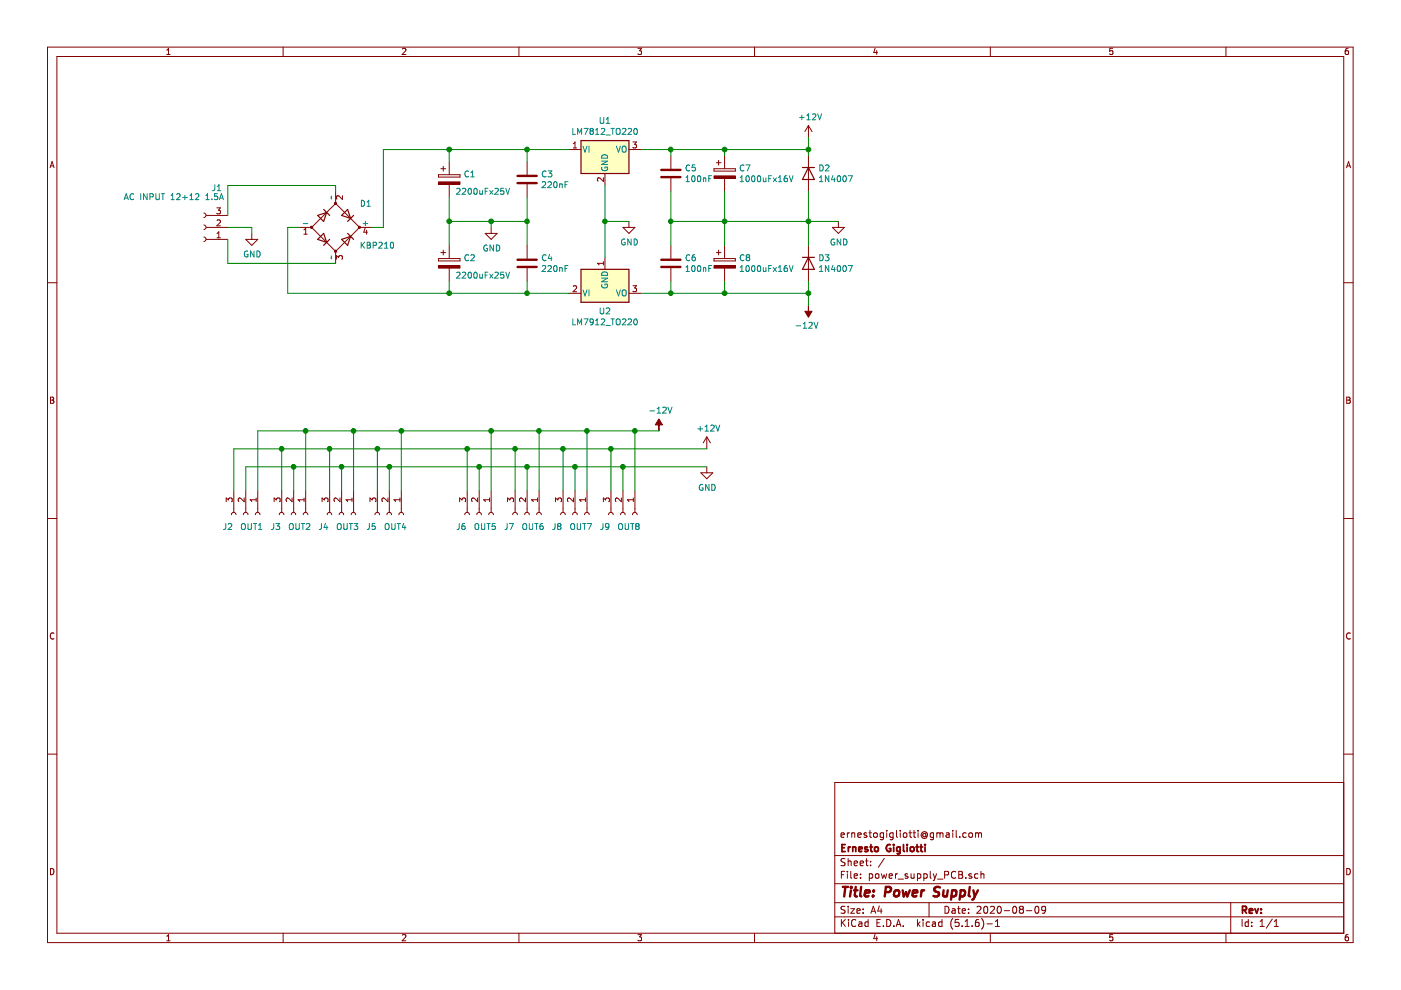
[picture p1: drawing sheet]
EESchema Schematic File Version 4
EELAYER 30 0
EELAYER END
$Descr A4 11693 8268
encoding utf-8
Sheet 1 1
Title "Power Supply"
Date "2020-08-09"
Rev ""
Comp "Ernesto Gigliotti"
Comment1 "ernestogigliotti@gmail.com"
Comment2 ""
Comment3 ""
Comment4 ""
$EndDescr
$Comp
L Regulator_Linear:LM7812_TO220 U1
U 1 1
P 5050 1250
F 0 "U1" H 5050 1492 50  0000 C CNN
F 1 "LM7812_TO220" H 5050 1401 50  0000 C CNN
F 2 "Package_TO_SOT_THT:TO-220-3_Vertical" H 5050 1475 50  0001 C CIN
F 3 "http://www.fairchildsemi.com/ds/LM/LM7805.pdf" H 5050 1200 50  0001 C CNN
	1    5050 1250
	1    0    0    -1  
$EndComp
$Comp
L Regulator_Linear:LM7912_TO220 U2
U 1 1
P 5050 2450
F 0 "U2" H 5050 2301 50  0000 C CNN
F 1 "LM7912_TO220" H 5050 2210 50  0000 C CNN
F 2 "Package_TO_SOT_THT:TO-220-3_Vertical" H 5050 2250 50  0001 C CIN
F 3 "http://www.fairchildsemi.com/ds/LM/LM7905.pdf" H 5050 2450 50  0001 C CNN
	1    5050 2450
	1    0    0    -1  
$EndComp
$Comp
L Device:C C5
U 1 1
P 5600 1450
F 0 "C5" H 5715 1496 50  0000 L CNN
F 1 "100nF" H 5715 1405 50  0000 L CNN
F 2 "Capacitors_ThroughHole:C_Disc_D5.0mm_W2.5mm_P5.00mm" H 5638 1300 50  0001 C CNN
F 3 "~" H 5600 1450 50  0001 C CNN
	1    5600 1450
	1    0    0    -1  
$EndComp
$Comp
L Device:CP C1
U 1 1
P 3750 1500
F 0 "C1" H 3868 1546 50  0000 L CNN
F 1 "2200uFx25V" H 3800 1400 50  0000 L CNN
F 2 "Capacitors_ThroughHole:CP_Radial_D13.0mm_P5.00mm" H 3788 1350 50  0001 C CNN
F 3 "~" H 3750 1500 50  0001 C CNN
	1    3750 1500
	1    0    0    -1  
$EndComp
$Comp
L Connector:Conn_01x03_Female J1
U 1 1
P 1700 1900
F 0 "J1" H 1592 1575 50  0000 C CNN
F 1 "AC INPUT 12+12 1.5A" H 1950 1650 50  0000 C CNN
F 2 "Terminal_Blocks:TerminalBlock_Altech_AK300-3_P5.00mm" H 1700 1900 50  0001 C CNN
F 3 "~" H 1700 1900 50  0001 C CNN
	1    1700 1900
	-1   0    0    1   
$EndComp
$Comp
L power:GND #PWR01
U 1 1
P 2100 1950
F 0 "#PWR01" H 2100 1700 50  0001 C CNN
F 1 "GND" H 2105 1777 50  0000 C CNN
F 2 "" H 2100 1950 50  0001 C CNN
F 3 "" H 2100 1950 50  0001 C CNN
	1    2100 1950
	1    0    0    -1  
$EndComp
Wire Wire Line
	1900 1900 2100 1900
Wire Wire Line
	2800 2200 1900 2200
Wire Wire Line
	1900 2200 1900 2000
Wire Wire Line
	2800 1600 2800 1550
Wire Wire Line
	2800 1550 1900 1550
Wire Wire Line
	1900 1550 1900 1800
Wire Wire Line
	2100 1900 2100 1950
$Comp
L Device:CP C2
U 1 1
P 3750 2200
F 0 "C2" H 3868 2246 50  0000 L CNN
F 1 "2200uFx25V" H 3800 2100 50  0000 L CNN
F 2 "Capacitors_ThroughHole:CP_Radial_D13.0mm_P5.00mm" H 3788 2050 50  0001 C CNN
F 3 "~" H 3750 2200 50  0001 C CNN
	1    3750 2200
	1    0    0    -1  
$EndComp
Wire Wire Line
	3750 2350 3750 2450
Wire Wire Line
	3750 2450 2400 2450
Wire Wire Line
	2400 2450 2400 1900
Wire Wire Line
	2400 1900 2500 1900
Wire Wire Line
	3100 1900 3200 1900
Wire Wire Line
	3200 1900 3200 1250
Wire Wire Line
	3200 1250 3750 1250
Wire Wire Line
	3750 1250 3750 1350
Wire Wire Line
	3750 1650 3750 1850
$Comp
L power:GND #PWR02
U 1 1
P 4100 1900
F 0 "#PWR02" H 4100 1650 50  0001 C CNN
F 1 "GND" H 4105 1727 50  0000 C CNN
F 2 "" H 4100 1900 50  0001 C CNN
F 3 "" H 4100 1900 50  0001 C CNN
	1    4100 1900
	1    0    0    -1  
$EndComp
Wire Wire Line
	4100 1900 4100 1850
Wire Wire Line
	4100 1850 3750 1850
Connection ~ 3750 1850
Wire Wire Line
	3750 1850 3750 2050
$Comp
L Device:C C3
U 1 1
P 4400 1500
F 0 "C3" H 4515 1546 50  0000 L CNN
F 1 "220nF" H 4515 1455 50  0000 L CNN
F 2 "Capacitors_ThroughHole:C_Disc_D11.0mm_W5.0mm_P7.50mm" H 4438 1350 50  0001 C CNN
F 3 "~" H 4400 1500 50  0001 C CNN
	1    4400 1500
	1    0    0    -1  
$EndComp
$Comp
L Device:C C4
U 1 1
P 4400 2200
F 0 "C4" H 4515 2246 50  0000 L CNN
F 1 "220nF" H 4515 2155 50  0000 L CNN
F 2 "Capacitors_ThroughHole:C_Disc_D11.0mm_W5.0mm_P7.50mm" H 4438 2050 50  0001 C CNN
F 3 "~" H 4400 2200 50  0001 C CNN
	1    4400 2200
	1    0    0    -1  
$EndComp
Wire Wire Line
	4400 2050 4400 1850
Wire Wire Line
	4400 1350 4400 1250
Wire Wire Line
	4400 1250 3750 1250
Connection ~ 3750 1250
Wire Wire Line
	4400 2350 4400 2450
Wire Wire Line
	4400 2450 3750 2450
Connection ~ 3750 2450
Wire Wire Line
	4400 1850 4100 1850
Connection ~ 4400 1850
Wire Wire Line
	4400 1850 4400 1650
Connection ~ 4100 1850
Wire Wire Line
	4750 1250 4400 1250
Connection ~ 4400 1250
Wire Wire Line
	4750 2450 4400 2450
Connection ~ 4400 2450
$Comp
L power:GND #PWR03
U 1 1
P 5250 1850
F 0 "#PWR03" H 5250 1600 50  0001 C CNN
F 1 "GND" H 5255 1677 50  0000 C CNN
F 2 "" H 5250 1850 50  0001 C CNN
F 3 "" H 5250 1850 50  0001 C CNN
	1    5250 1850
	1    0    0    -1  
$EndComp
Wire Wire Line
	5050 1550 5050 1850
Wire Wire Line
	5250 1850 5050 1850
Connection ~ 5050 1850
Wire Wire Line
	5050 1850 5050 2150
$Comp
L Device:C C6
U 1 1
P 5600 2200
F 0 "C6" H 5715 2246 50  0000 L CNN
F 1 "100nF" H 5715 2155 50  0000 L CNN
F 2 "Capacitors_ThroughHole:C_Disc_D5.0mm_W2.5mm_P5.00mm" H 5638 2050 50  0001 C CNN
F 3 "~" H 5600 2200 50  0001 C CNN
	1    5600 2200
	1    0    0    -1  
$EndComp
$Comp
L Device:CP C7
U 1 1
P 6050 1450
F 0 "C7" H 6168 1496 50  0000 L CNN
F 1 "1000uFx16V" H 6168 1405 50  0000 L CNN
F 2 "Capacitors_ThroughHole:CP_Radial_D8.0mm_P3.50mm" H 6088 1300 50  0001 C CNN
F 3 "~" H 6050 1450 50  0001 C CNN
	1    6050 1450
	1    0    0    -1  
$EndComp
$Comp
L Device:CP C8
U 1 1
P 6050 2200
F 0 "C8" H 6168 2246 50  0000 L CNN
F 1 "1000uFx16V" H 6168 2155 50  0000 L CNN
F 2 "Capacitors_ThroughHole:CP_Radial_D8.0mm_P3.50mm" H 6088 2050 50  0001 C CNN
F 3 "~" H 6050 2200 50  0001 C CNN
	1    6050 2200
	1    0    0    -1  
$EndComp
$Comp
L Diode:1N4007 D2
U 1 1
P 6750 1450
F 0 "D2" V 6704 1530 50  0000 L CNN
F 1 "1N4007" V 6795 1530 50  0000 L CNN
F 2 "Diode_THT:D_DO-41_SOD81_P10.16mm_Horizontal" H 6750 1275 50  0001 C CNN
F 3 "http://www.vishay.com/docs/88503/1n4001.pdf" H 6750 1450 50  0001 C CNN
	1    6750 1450
	0    1    1    0   
$EndComp
$Comp
L Diode:1N4007 D3
U 1 1
P 6750 2200
F 0 "D3" V 6704 2280 50  0000 L CNN
F 1 "1N4007" V 6795 2280 50  0000 L CNN
F 2 "Diode_THT:D_DO-41_SOD81_P10.16mm_Horizontal" H 6750 2025 50  0001 C CNN
F 3 "http://www.vishay.com/docs/88503/1n4001.pdf" H 6750 2200 50  0001 C CNN
	1    6750 2200
	0    1    1    0   
$EndComp
Wire Wire Line
	5350 1250 5600 1250
Wire Wire Line
	6750 1250 6750 1300
Wire Wire Line
	6050 1300 6050 1250
Wire Wire Line
	5600 1300 5600 1250
Connection ~ 5600 1250
Wire Wire Line
	5600 1250 6050 1250
Wire Wire Line
	5350 2450 5600 2450
Wire Wire Line
	6750 2450 6750 2350
Wire Wire Line
	6050 2350 6050 2450
Wire Wire Line
	5600 2350 5600 2450
Connection ~ 5600 2450
Wire Wire Line
	5600 2450 6050 2450
Wire Wire Line
	5600 1600 5600 1850
Wire Wire Line
	6050 1600 6050 1850
Wire Wire Line
	6750 1600 6750 1850
$Comp
L power:GND #PWR09
U 1 1
P 7000 1850
F 0 "#PWR09" H 7000 1600 50  0001 C CNN
F 1 "GND" H 7005 1677 50  0000 C CNN
F 2 "" H 7000 1850 50  0001 C CNN
F 3 "" H 7000 1850 50  0001 C CNN
	1    7000 1850
	1    0    0    -1  
$EndComp
Wire Wire Line
	7000 1850 6750 1850
Connection ~ 6750 1850
Wire Wire Line
	6750 1850 6750 2050
Connection ~ 6050 1850
Wire Wire Line
	6050 1850 6050 2050
Wire Wire Line
	6050 1850 5600 1850
Connection ~ 5600 1850
Wire Wire Line
	5600 1850 5600 2050
$Comp
L Connector:Conn_01x03_Female J2
U 1 1
P 2050 4300
F 0 "J2" V 2150 4150 50  0000 C CNN
F 1 "OUT1" V 2150 4350 50  0000 C CNN
F 2 "Connectors_Molex:Molex_KK-6410-03_03x2.54mm_Straight" H 2050 4300 50  0001 C CNN
F 3 "~" H 2050 4300 50  0001 C CNN
	1    2050 4300
	0    1    1    0   
$EndComp
$Comp
L power:+12V #PWR07
U 1 1
P 6750 1150
F 0 "#PWR07" H 6750 1000 50  0001 C CNN
F 1 "+12V" H 6765 1323 50  0000 C CNN
F 2 "" H 6750 1150 50  0001 C CNN
F 3 "" H 6750 1150 50  0001 C CNN
	1    6750 1150
	1    0    0    -1  
$EndComp
$Comp
L power:-12V #PWR08
U 1 1
P 6750 2550
F 0 "#PWR08" H 6750 2650 50  0001 C CNN
F 1 "-12V" H 6765 2723 50  0000 C CNN
F 2 "" H 6750 2550 50  0001 C CNN
F 3 "" H 6750 2550 50  0001 C CNN
	1    6750 2550
	-1   0    0    1   
$EndComp
Wire Wire Line
	6750 2450 6750 2550
Connection ~ 6750 2450
Wire Wire Line
	6750 1150 6750 1250
Connection ~ 6750 1250
Wire Wire Line
	6050 1250 6750 1250
Connection ~ 6050 1250
Wire Wire Line
	6050 1850 6750 1850
Wire Wire Line
	6050 2450 6750 2450
Connection ~ 6050 2450
$Comp
L Connector:Conn_01x03_Female J3
U 1 1
P 2450 4300
F 0 "J3" V 2550 4150 50  0000 C CNN
F 1 "OUT2" V 2550 4350 50  0000 C CNN
F 2 "Connectors_Molex:Molex_KK-6410-03_03x2.54mm_Straight" H 2450 4300 50  0001 C CNN
F 3 "~" H 2450 4300 50  0001 C CNN
	1    2450 4300
	0    1    1    0   
$EndComp
$Comp
L Connector:Conn_01x03_Female J4
U 1 1
P 2850 4300
F 0 "J4" V 2950 4150 50  0000 C CNN
F 1 "OUT3" V 2950 4350 50  0000 C CNN
F 2 "Connectors_Molex:Molex_KK-6410-03_03x2.54mm_Straight" H 2850 4300 50  0001 C CNN
F 3 "~" H 2850 4300 50  0001 C CNN
	1    2850 4300
	0    1    1    0   
$EndComp
$Comp
L Connector:Conn_01x03_Female J5
U 1 1
P 3250 4300
F 0 "J5" V 3350 4150 50  0000 C CNN
F 1 "OUT4" V 3350 4350 50  0000 C CNN
F 2 "Connectors_Molex:Molex_KK-6410-03_03x2.54mm_Straight" H 3250 4300 50  0001 C CNN
F 3 "~" H 3250 4300 50  0001 C CNN
	1    3250 4300
	0    1    1    0   
$EndComp
$Comp
L Connector:Conn_01x03_Female J6
U 1 1
P 4000 4300
F 0 "J6" V 4100 4150 50  0000 C CNN
F 1 "OUT5" V 4100 4350 50  0000 C CNN
F 2 "Connectors_Molex:Molex_KK-6410-03_03x2.54mm_Straight" H 4000 4300 50  0001 C CNN
F 3 "~" H 4000 4300 50  0001 C CNN
	1    4000 4300
	0    1    1    0   
$EndComp
$Comp
L Connector:Conn_01x03_Female J7
U 1 1
P 4400 4300
F 0 "J7" V 4500 4150 50  0000 C CNN
F 1 "OUT6" V 4500 4350 50  0000 C CNN
F 2 "Connectors_Molex:Molex_KK-6410-03_03x2.54mm_Straight" H 4400 4300 50  0001 C CNN
F 3 "~" H 4400 4300 50  0001 C CNN
	1    4400 4300
	0    1    1    0   
$EndComp
$Comp
L Connector:Conn_01x03_Female J8
U 1 1
P 4800 4300
F 0 "J8" V 4900 4150 50  0000 C CNN
F 1 "OUT7" V 4900 4350 50  0000 C CNN
F 2 "Connectors_Molex:Molex_KK-6410-03_03x2.54mm_Straight" H 4800 4300 50  0001 C CNN
F 3 "~" H 4800 4300 50  0001 C CNN
	1    4800 4300
	0    1    1    0   
$EndComp
$Comp
L Connector:Conn_01x03_Female J9
U 1 1
P 5200 4300
F 0 "J9" V 5300 4150 50  0000 C CNN
F 1 "OUT8" V 5300 4350 50  0000 C CNN
F 2 "Connectors_Molex:Molex_KK-6410-03_03x2.54mm_Straight" H 5200 4300 50  0001 C CNN
F 3 "~" H 5200 4300 50  0001 C CNN
	1    5200 4300
	0    1    1    0   
$EndComp
Wire Wire Line
	2050 4100 2050 3900
Wire Wire Line
	2050 3900 2450 3900
Wire Wire Line
	5200 3900 5200 4100
Wire Wire Line
	4800 4100 4800 3900
Connection ~ 4800 3900
Wire Wire Line
	4800 3900 5200 3900
Wire Wire Line
	4400 4100 4400 3900
Connection ~ 4400 3900
Wire Wire Line
	4400 3900 4800 3900
Wire Wire Line
	4000 4100 4000 3900
Connection ~ 4000 3900
Wire Wire Line
	4000 3900 4400 3900
Wire Wire Line
	3250 4100 3250 3900
Connection ~ 3250 3900
Wire Wire Line
	3250 3900 4000 3900
Wire Wire Line
	2850 4100 2850 3900
Connection ~ 2850 3900
Wire Wire Line
	2850 3900 3250 3900
Wire Wire Line
	2450 4100 2450 3900
Connection ~ 2450 3900
Wire Wire Line
	2450 3900 2850 3900
$Comp
L power:GND #PWR06
U 1 1
P 5900 3900
F 0 "#PWR06" H 5900 3650 50  0001 C CNN
F 1 "GND" H 5905 3727 50  0000 C CNN
F 2 "" H 5900 3900 50  0001 C CNN
F 3 "" H 5900 3900 50  0001 C CNN
	1    5900 3900
	1    0    0    -1  
$EndComp
Wire Wire Line
	5900 3900 5200 3900
Connection ~ 5200 3900
Wire Wire Line
	1950 4100 1950 3750
Wire Wire Line
	5100 3750 5100 4100
Wire Wire Line
	4700 4100 4700 3750
Connection ~ 4700 3750
Wire Wire Line
	4700 3750 5100 3750
Wire Wire Line
	4300 4100 4300 3750
Connection ~ 4300 3750
Wire Wire Line
	4300 3750 4700 3750
Wire Wire Line
	3900 4100 3900 3750
Connection ~ 3900 3750
Wire Wire Line
	3900 3750 4300 3750
Wire Wire Line
	3150 4100 3150 3750
Connection ~ 3150 3750
Wire Wire Line
	3150 3750 3900 3750
Wire Wire Line
	2750 4100 2750 3750
Connection ~ 2750 3750
Wire Wire Line
	2750 3750 3150 3750
Wire Wire Line
	2350 4100 2350 3750
Wire Wire Line
	1950 3750 2350 3750
Connection ~ 2350 3750
Wire Wire Line
	2350 3750 2750 3750
$Comp
L power:+12V #PWR05
U 1 1
P 5900 3750
F 0 "#PWR05" H 5900 3600 50  0001 C CNN
F 1 "+12V" H 5915 3923 50  0000 C CNN
F 2 "" H 5900 3750 50  0001 C CNN
F 3 "" H 5900 3750 50  0001 C CNN
	1    5900 3750
	1    0    0    -1  
$EndComp
Wire Wire Line
	5900 3750 5100 3750
Connection ~ 5100 3750
Wire Wire Line
	2150 4100 2150 3600
Wire Wire Line
	5300 3600 5300 4100
Wire Wire Line
	4900 4100 4900 3600
Wire Wire Line
	2150 3600 2550 3600
Connection ~ 4900 3600
Wire Wire Line
	4900 3600 5300 3600
Wire Wire Line
	4500 4100 4500 3600
Connection ~ 4500 3600
Wire Wire Line
	4500 3600 4900 3600
Wire Wire Line
	4100 4100 4100 3600
Connection ~ 4100 3600
Wire Wire Line
	4100 3600 4500 3600
Wire Wire Line
	3350 4100 3350 3600
Connection ~ 3350 3600
Wire Wire Line
	3350 3600 4100 3600
Wire Wire Line
	2950 4100 2950 3600
Connection ~ 2950 3600
Wire Wire Line
	2950 3600 3350 3600
Wire Wire Line
	2550 4100 2550 3600
Connection ~ 2550 3600
Wire Wire Line
	2550 3600 2950 3600
$Comp
L power:-12V #PWR04
U 1 1
P 5500 3600
F 0 "#PWR04" H 5500 3700 50  0001 C CNN
F 1 "-12V" H 5515 3773 50  0000 C CNN
F 2 "" H 5500 3600 50  0001 C CNN
F 3 "" H 5500 3600 50  0001 C CNN
	1    5500 3600
	1    0    0    -1  
$EndComp
Wire Wire Line
	5500 3600 5300 3600
Connection ~ 5300 3600
$Comp
L Device:D_Bridge_-AA+ D1
U 1 1
P 2800 1900
F 0 "D1" H 3000 2100 50  0000 L CNN
F 1 "KBP210" H 3000 1750 50  0000 L CNN
F 2 "Diode_THT:Diode_Bridge_Vishay_KBU" H 2800 1900 50  0001 C CNN
F 3 "~" H 2800 1900 50  0001 C CNN
	1    2800 1900
	1    0    0    -1  
$EndComp
$EndSCHEMATC
